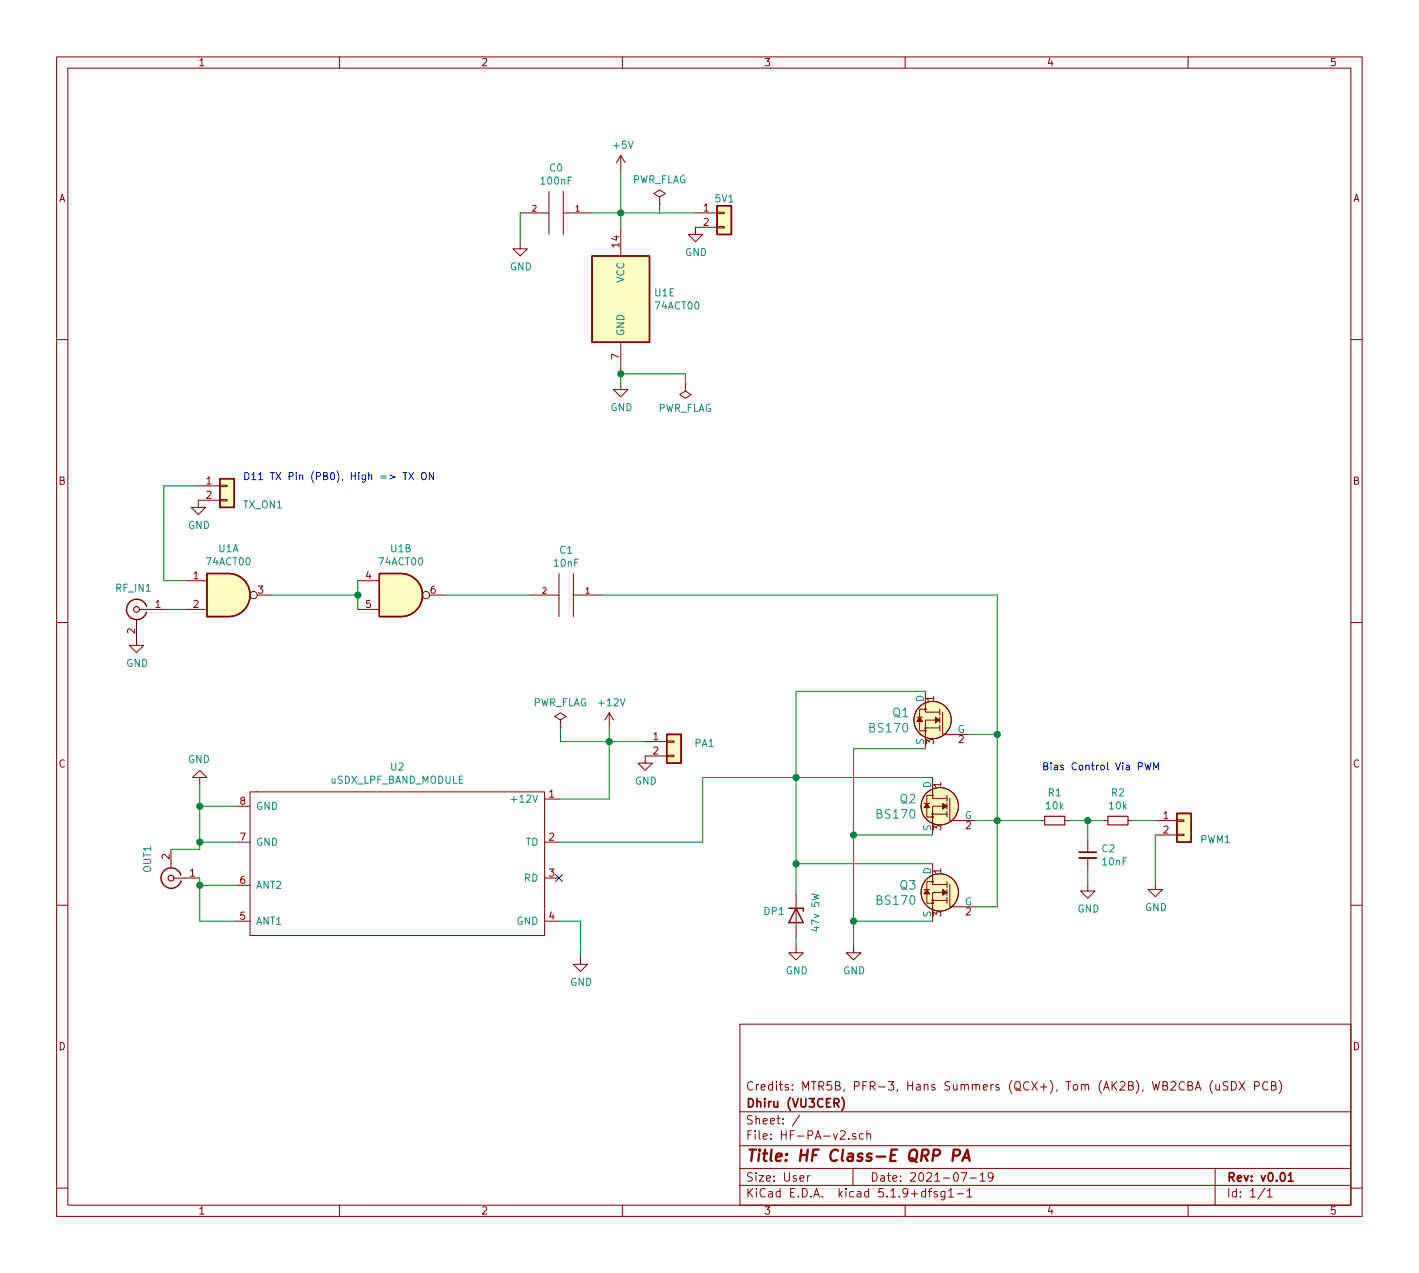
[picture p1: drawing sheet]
EESchema Schematic File Version 4
EELAYER 30 0
EELAYER END
$Descr User 9873 8859
encoding utf-8
Sheet 1 1
Title "HF Class-E QRP PA"
Date "2021-07-19"
Rev "v0.01"
Comp "Dhiru (VU3CER)"
Comment1 "Credits: MTR5B, PFR-3, Hans Summers (QCX+), Tom (AK2B), WB2CBA (uSDX PCB)"
Comment2 ""
Comment3 ""
Comment4 ""
$EndDescr
Connection ~ 1390 6160
Wire Wire Line
	1390 6160 1390 6410
Wire Wire Line
	1390 6160 1390 6110
Connection ~ 1390 5860
Wire Wire Line
	1390 5860 1640 5860
Wire Wire Line
	1390 5610 1390 5860
$Comp
L power:GND #PWR0101
U 1 1
P 1380 3480
F 0 "#PWR0101" H 1380 3230 50  0001 C CNN
F 1 "GND" H 1385 3307 50  0000 C CNN
F 2 "" H 1380 3480 50  0001 C CNN
F 3 "" H 1380 3480 50  0001 C CNN
	1    1380 3480
	1    0    0    -1
$EndComp
Wire Wire Line
	1140 4040 1290 4040
Wire Wire Line
	1140 3380 1140 4040
Wire Wire Line
	1380 3380 1140 3380
Wire Wire Line
	6940 4140 6940 5110
$Comp
L power:+12V #PWR0129
U 1 1
P 4240 5060
F 0 "#PWR0129" H 4240 4910 50  0001 C CNN
F 1 "+12V" H 4255 5233 50  0000 C CNN
F 2 "" H 4240 5060 50  0001 C CNN
F 3 "" H 4240 5060 50  0001 C CNN
	1    4240 5060
	1    0    0    -1
$EndComp
Wire Wire Line
	3890 6410 4040 6410
Wire Wire Line
	4040 6410 4040 6660
Wire Wire Line
	4240 5060 4240 5160
Wire Wire Line
	4240 5560 3890 5560
Wire Wire Line
	1640 5610 1390 5610
Wire Wire Line
	1640 6160 1390 6160
Wire Wire Line
	1390 6410 1640 6410
$Comp
L uSDX_LPF_BAND_Module:uSDX_LPF_BAND_MODULE U2
U 1 1
P 2790 6010
F 0 "U2" H 2765 6685 50  0000 C CNN
F 1 "uSDX_LPF_BAND_MODULE" H 2765 6594 50  0000 C CNN
F 2 "footprints:uSDX_LPF_Band_Module" H 2790 6210 50  0001 C CNN
F 3 "" H 2790 6210 50  0001 C CNN
	1    2790 6010
	1    0    0    -1
$EndComp
Wire Wire Line
	4890 5860 4890 5410
Connection ~ 5540 5410
Wire Wire Line
	5540 4810 5540 5410
Wire Wire Line
	5540 5410 5540 6010
Wire Wire Line
	6490 5410 5540 5410
$Comp
L Connector:Conn_Coaxial RF_IN1
U 1 1
P 950 4240
F 0 "RF_IN1" H 970 4390 50  0000 C CNN
F 1 "Conn_Coaxial" H 1030 4380 50  0001 C CNN
F 2 "Connector_Coaxial:SMA_Amphenol_901-144_Vertical" H 950 4240 50  0001 C CNN
F 3 " ~" H 950 4240 50  0001 C CNN
	1    950  4240
	-1   0    0    -1
$EndComp
$Comp
L 74xx:7400 U1
U 1 1
P 1590 4140
F 0 "U1" H 1590 4465 50  0000 C CNN
F 1 "74ACT00" H 1590 4374 50  0000 C CNN
F 2 "Package_DIP:DIP-14_W7.62mm_LongPads" H 1590 4140 50  0001 C CNN
F 3 "http://www.ti.com/lit/gpn/sn7400" H 1590 4140 50  0001 C CNN
	1    1590 4140
	1    0    0    -1
$EndComp
Wire Wire Line
	1150 4240 1290 4240
Connection ~ 6940 5110
$Comp
L HF-PA-v2-rescue:BS170-dk_Transistors-FETs-MOSFETs-Single-custom Q1
U 1 1
P 6440 5010
F 0 "Q1" H 6548 5063 60  0000 L CNN
F 1 "BS170" H 6548 4957 60  0000 L CNN
F 2 "Connector_PinSocket_2.54mm:PinSocket_1x03_P2.54mm_Vertical" H 6640 5210 60  0001 L CNN
F 3 "https://www.onsemi.com/pub/Collateral/BS170-D.PDF" H 6640 5310 60  0001 L CNN
F 4 "BS170-ND" H 6640 5410 60  0001 L CNN "Digi-Key_PN"
F 5 "BS170" H 6640 5510 60  0001 L CNN "MPN"
F 6 "Discrete Semiconductor Products" H 6640 5610 60  0001 L CNN "Category"
F 7 "Transistors - FETs, MOSFETs - Single" H 6640 5710 60  0001 L CNN "Family"
F 8 "https://www.onsemi.com/pub/Collateral/BS170-D.PDF" H 6640 5810 60  0001 L CNN "DK_Datasheet_Link"
F 9 "/product-detail/en/on-semiconductor/BS170/BS170-ND/244280" H 6640 5910 60  0001 L CNN "DK_Detail_Page"
F 10 "MOSFET N-CH 60V 500MA TO-92" H 6640 6010 60  0001 L CNN "Description"
F 11 "ON Semiconductor" H 6640 6110 60  0001 L CNN "Manufacturer"
F 12 "Active" H 6640 6210 60  0001 L CNN "Status"
	1    6440 5010
	-1   0    0    -1
$EndComp
Wire Wire Line
	5540 6010 6490 6010
Wire Wire Line
	6440 4810 5540 4810
Wire Wire Line
	5940 5810 5940 6410
Wire Wire Line
	6790 5710 6940 5710
Wire Wire Line
	3090 4140 3690 4140
Wire Wire Line
	1890 4140 2490 4140
$Comp
L 74xx:7400 U1
U 2 1
P 2790 4140
F 0 "U1" H 2790 4465 50  0000 C CNN
F 1 "74ACT00" H 2790 4374 50  0000 C CNN
F 2 "Package_DIP:DIP-14_W7.62mm_LongPads" H 2790 4140 50  0001 C CNN
F 3 "http://www.ti.com/lit/gpn/sn7400" H 2790 4140 50  0001 C CNN
	2    2790 4140
	1    0    0    -1
$EndComp
Connection ~ 5940 5810
Wire Wire Line
	6490 5810 5940 5810
Connection ~ 5940 6410
Wire Wire Line
	6490 6410 5940 6410
Wire Wire Line
	5940 5210 5940 5810
Wire Wire Line
	6440 5210 5940 5210
Wire Wire Line
	6790 6310 6940 6310
Wire Wire Line
	6740 5110 6940 5110
$Comp
L pspice:CAP C1
U 1 1
P 3940 4140
F 0 "C1" V 3625 4140 50  0000 C CNN
F 1 "10nF" V 3716 4140 50  0000 C CNN
F 2 "Capacitor_THT:C_Disc_D4.3mm_W1.9mm_P5.00mm" H 3940 4140 50  0001 C CNN
F 3 "~" H 3940 4140 50  0001 C CNN
	1    3940 4140
	0    1    1    0
$EndComp
Wire Wire Line
	2490 4140 2490 4240
Connection ~ 2490 4140
Wire Wire Line
	2490 4040 2490 4140
$Comp
L HF-PA-v2-rescue:BS170-dk_Transistors-FETs-MOSFETs-Single-custom Q2
U 1 1
P 6490 5610
F 0 "Q2" H 6598 5663 60  0000 L CNN
F 1 "BS170" H 6598 5557 60  0000 L CNN
F 2 "Connector_PinSocket_2.54mm:PinSocket_1x03_P2.54mm_Vertical" H 6690 5810 60  0001 L CNN
F 3 "https://www.onsemi.com/pub/Collateral/BS170-D.PDF" H 6690 5910 60  0001 L CNN
F 4 "BS170-ND" H 6690 6010 60  0001 L CNN "Digi-Key_PN"
F 5 "BS170" H 6690 6110 60  0001 L CNN "MPN"
F 6 "Discrete Semiconductor Products" H 6690 6210 60  0001 L CNN "Category"
F 7 "Transistors - FETs, MOSFETs - Single" H 6690 6310 60  0001 L CNN "Family"
F 8 "https://www.onsemi.com/pub/Collateral/BS170-D.PDF" H 6690 6410 60  0001 L CNN "DK_Datasheet_Link"
F 9 "/product-detail/en/on-semiconductor/BS170/BS170-ND/244280" H 6690 6510 60  0001 L CNN "DK_Detail_Page"
F 10 "MOSFET N-CH 60V 500MA TO-92" H 6690 6610 60  0001 L CNN "Description"
F 11 "ON Semiconductor" H 6690 6710 60  0001 L CNN "Manufacturer"
F 12 "Active" H 6690 6810 60  0001 L CNN "Status"
	1    6490 5610
	-1   0    0    -1
$EndComp
Wire Wire Line
	3620 1480 3620 1680
Wire Wire Line
	4320 1480 4320 1580
Connection ~ 4320 1480
Wire Wire Line
	4120 1480 4320 1480
Wire Wire Line
	4320 1180 4320 1480
$Comp
L pspice:CAP C0
U 1 1
P 3870 1480
F 0 "C0" V 3555 1480 50  0000 C CNN
F 1 "100nF" V 3646 1480 50  0000 C CNN
F 2 "Capacitor_THT:C_Disc_D4.3mm_W1.9mm_P5.00mm" H 3870 1480 50  0001 C CNN
F 3 "~" H 3870 1480 50  0001 C CNN
	1    3870 1480
	0    1    1    0
$EndComp
$Comp
L 74xx:7400 U1
U 5 1
P 4320 2080
F 0 "U1" H 4550 2126 50  0000 L CNN
F 1 "74ACT00" H 4550 2035 50  0000 L CNN
F 2 "Package_DIP:DIP-14_W7.62mm_LongPads" H 4320 2080 50  0001 C CNN
F 3 "http://www.ti.com/lit/gpn/sn7400" H 4320 2080 50  0001 C CNN
	5    4320 2080
	1    0    0    -1
$EndComp
$Comp
L power:+5V #PWR0131
U 1 1
P 4320 1180
F 0 "#PWR0131" H 4320 1030 50  0001 C CNN
F 1 "+5V" H 4335 1353 50  0000 C CNN
F 2 "" H 4320 1180 50  0001 C CNN
F 3 "" H 4320 1180 50  0001 C CNN
	1    4320 1180
	1    0    0    -1
$EndComp
Text Notes 1690 3350 0    50   ~ 0
D11 TX Pin (PB0), High => TX ON
$Comp
L Connector_Generic:Conn_01x02 TX_ON1
U 1 1
P 1580 3380
F 0 "TX_ON1" H 1690 3250 50  0000 L CNN
F 1 "Conn_01x02" H 1660 3281 50  0001 L CNN
F 2 "Connector_PinHeader_2.54mm:PinHeader_1x02_P2.54mm_Vertical" H 1580 3380 50  0001 C CNN
F 3 "~" H 1580 3380 50  0001 C CNN
	1    1580 3380
	1    0    0    -1
$EndComp
$Comp
L power:GND #PWR0102
U 1 1
P 5940 6580
F 0 "#PWR0102" H 5940 6330 50  0001 C CNN
F 1 "GND" H 5945 6407 50  0000 C CNN
F 2 "" H 5940 6580 50  0001 C CNN
F 3 "" H 5940 6580 50  0001 C CNN
	1    5940 6580
	1    0    0    -1
$EndComp
$Comp
L Connector_Generic:Conn_01x02 PA1
U 1 1
P 4690 5160
F 0 "PA1" H 4830 5150 50  0000 L CNN
F 1 "Conn_01x02" H 4770 5061 50  0001 L CNN
F 2 "Connector_PinHeader_2.54mm:PinHeader_1x02_P2.54mm_Vertical" H 4690 5160 50  0001 C CNN
F 3 "~" H 4690 5160 50  0001 C CNN
	1    4690 5160
	1    0    0    -1
$EndComp
$Comp
L power:PWR_FLAG #FLG0101
U 1 1
P 4590 1420
F 0 "#FLG0101" H 4590 1495 50  0001 C CNN
F 1 "PWR_FLAG" H 4590 1593 50  0000 C CNN
F 2 "" H 4590 1420 50  0001 C CNN
F 3 "~" H 4590 1420 50  0001 C CNN
	1    4590 1420
	1    0    0    -1
$EndComp
Wire Wire Line
	4320 1480 4590 1480
Wire Wire Line
	4590 1480 4590 1420
$Comp
L power:GND #PWR0105
U 1 1
P 3620 1680
F 0 "#PWR0105" H 3620 1430 50  0001 C CNN
F 1 "GND" H 3625 1507 50  0000 C CNN
F 2 "" H 3620 1680 50  0001 C CNN
F 3 "" H 3620 1680 50  0001 C CNN
	1    3620 1680
	1    0    0    -1
$EndComp
$Comp
L power:GND #PWR0106
U 1 1
P 4320 2660
F 0 "#PWR0106" H 4320 2410 50  0001 C CNN
F 1 "GND" H 4325 2487 50  0000 C CNN
F 2 "" H 4320 2660 50  0001 C CNN
F 3 "" H 4320 2660 50  0001 C CNN
	1    4320 2660
	1    0    0    -1
$EndComp
Wire Wire Line
	5940 6580 5940 6410
$Comp
L power:GND #PWR0107
U 1 1
P 950 4440
F 0 "#PWR0107" H 950 4190 50  0001 C CNN
F 1 "GND" H 955 4267 50  0000 C CNN
F 2 "" H 950 4440 50  0001 C CNN
F 3 "" H 950 4440 50  0001 C CNN
	1    950  4440
	1    0    0    -1
$EndComp
NoConn ~ 3890 6110
$Comp
L power:GND #PWR0108
U 1 1
P 4040 6660
F 0 "#PWR0108" H 4040 6410 50  0001 C CNN
F 1 "GND" H 4045 6487 50  0000 C CNN
F 2 "" H 4040 6660 50  0001 C CNN
F 3 "" H 4040 6660 50  0001 C CNN
	1    4040 6660
	1    0    0    -1
$EndComp
Wire Wire Line
	4320 2580 4320 2600
Connection ~ 4240 5160
Wire Wire Line
	4240 5160 4240 5560
$Comp
L power:GND #PWR0103
U 1 1
P 4490 5260
F 0 "#PWR0103" H 4490 5010 50  0001 C CNN
F 1 "GND" H 4495 5087 50  0000 C CNN
F 2 "" H 4490 5260 50  0001 C CNN
F 3 "" H 4490 5260 50  0001 C CNN
	1    4490 5260
	1    0    0    -1
$EndComp
Wire Wire Line
	4240 5160 4490 5160
$Comp
L power:PWR_FLAG #FLG0102
U 1 1
P 3900 5060
F 0 "#FLG0102" H 3900 5135 50  0001 C CNN
F 1 "PWR_FLAG" H 3900 5233 50  0000 C CNN
F 2 "" H 3900 5060 50  0001 C CNN
F 3 "~" H 3900 5060 50  0001 C CNN
	1    3900 5060
	1    0    0    -1
$EndComp
Wire Wire Line
	3900 5060 3900 5160
Wire Wire Line
	3900 5160 4240 5160
$Comp
L power:PWR_FLAG #FLG0103
U 1 1
P 4770 2670
F 0 "#FLG0103" H 4770 2745 50  0001 C CNN
F 1 "PWR_FLAG" H 4770 2843 50  0000 C CNN
F 2 "" H 4770 2670 50  0001 C CNN
F 3 "~" H 4770 2670 50  0001 C CNN
	1    4770 2670
	-1   0    0    1
$EndComp
Wire Wire Line
	4320 2600 4770 2600
Wire Wire Line
	4770 2600 4770 2670
Connection ~ 4320 2600
Wire Wire Line
	4320 2600 4320 2660
$Comp
L HF-PA-v2-rescue:BS170-dk_Transistors-FETs-MOSFETs-Single-custom Q3
U 1 1
P 6490 6210
F 0 "Q3" H 6598 6263 60  0000 L CNN
F 1 "BS170" H 6598 6157 60  0000 L CNN
F 2 "Connector_PinSocket_2.54mm:PinSocket_1x03_P2.54mm_Vertical" H 6690 6410 60  0001 L CNN
F 3 "https://www.onsemi.com/pub/Collateral/BS170-D.PDF" H 6690 6510 60  0001 L CNN
F 4 "BS170-ND" H 6690 6610 60  0001 L CNN "Digi-Key_PN"
F 5 "BS170" H 6690 6710 60  0001 L CNN "MPN"
F 6 "Discrete Semiconductor Products" H 6690 6810 60  0001 L CNN "Category"
F 7 "Transistors - FETs, MOSFETs - Single" H 6690 6910 60  0001 L CNN "Family"
F 8 "https://www.onsemi.com/pub/Collateral/BS170-D.PDF" H 6690 7010 60  0001 L CNN "DK_Datasheet_Link"
F 9 "/product-detail/en/on-semiconductor/BS170/BS170-ND/244280" H 6690 7110 60  0001 L CNN "DK_Detail_Page"
F 10 "MOSFET N-CH 60V 500MA TO-92" H 6690 7210 60  0001 L CNN "Description"
F 11 "ON Semiconductor" H 6690 7310 60  0001 L CNN "Manufacturer"
F 12 "Active" H 6690 7410 60  0001 L CNN "Status"
	1    6490 6210
	-1   0    0    -1
$EndComp
$Comp
L Device:D_Zener DP1
U 1 1
P 5540 6370
F 0 "DP1" V 5510 6140 50  0000 L CNN
F 1 "47v 5W" H 5380 6510 50  0000 L CNN
F 2 "Diode_THT:D_DO-201_P5.08mm_Vertical_AnodeUp" H 5540 6370 50  0001 C CNN
F 3 "~" H 5540 6370 50  0001 C CNN
	1    5540 6370
	0    1    1    0
$EndComp
Wire Wire Line
	4890 5410 5540 5410
Wire Wire Line
	5540 6220 5540 6010
Connection ~ 5540 6010
$Comp
L power:GND #PWR0104
U 1 1
P 5540 6580
F 0 "#PWR0104" H 5540 6330 50  0001 C CNN
F 1 "GND" H 5545 6407 50  0000 C CNN
F 2 "" H 5540 6580 50  0001 C CNN
F 3 "" H 5540 6580 50  0001 C CNN
	1    5540 6580
	1    0    0    -1
$EndComp
Wire Wire Line
	5540 6520 5540 6580
Wire Wire Line
	3890 5860 4890 5860
Wire Wire Line
	4190 4140 6940 4140
$Comp
L Connector_Generic:Conn_01x02 5V1
U 1 1
P 5040 1480
F 0 "5V1" H 4970 1580 50  0000 L CNN
F 1 "Conn_01x02" H 5120 1381 50  0001 L CNN
F 2 "Connector_PinHeader_2.54mm:PinHeader_1x02_P2.54mm_Vertical" H 5040 1480 50  0001 C CNN
F 3 "~" H 5040 1480 50  0001 C CNN
	1    5040 1480
	1    0    0    -1
$EndComp
$Comp
L power:GND #PWR0109
U 1 1
P 4840 1580
F 0 "#PWR0109" H 4840 1330 50  0001 C CNN
F 1 "GND" H 4845 1407 50  0000 C CNN
F 2 "" H 4840 1580 50  0001 C CNN
F 3 "" H 4840 1580 50  0001 C CNN
	1    4840 1580
	1    0    0    -1
$EndComp
Wire Wire Line
	4590 1480 4840 1480
$Comp
L Connector:Conn_Coaxial OUT1
U 1 1
P 1190 6110
F 0 "OUT1" V 1350 5880 50  0000 L CNN
F 1 "Conn_Coaxial" H 1290 6083 50  0001 L CNN
F 2 "Connector_Coaxial:SMA_Samtec_SMA-J-P-X-ST-EM1_EdgeMount" H 1190 6110 50  0001 C CNN
F 3 " ~" H 1190 6110 50  0001 C CNN
	1    1190 6110
	-1   0    0    1
$EndComp
Wire Wire Line
	1390 5910 1390 5860
Wire Wire Line
	1190 5910 1390 5910
$Comp
L power:GND #PWR0110
U 1 1
P 1390 5460
F 0 "#PWR0110" H 1390 5210 50  0001 C CNN
F 1 "GND" H 1395 5287 50  0000 C CNN
F 2 "" H 1390 5460 50  0001 C CNN
F 3 "" H 1390 5460 50  0001 C CNN
	1    1390 5460
	-1   0    0    1
$EndComp
Wire Wire Line
	1390 5460 1390 5610
Connection ~ 1390 5610
$Comp
L Device:R_Small R1
U 1 1
P 7340 5710
F 0 "R1" V 7144 5710 50  0000 C CNN
F 1 "10k" V 7235 5710 50  0000 C CNN
F 2 "Resistor_THT:R_Axial_DIN0204_L3.6mm_D1.6mm_P2.54mm_Vertical" H 7340 5710 50  0001 C CNN
F 3 "~" H 7340 5710 50  0001 C CNN
	1    7340 5710
	0    1    1    0
$EndComp
$Comp
L Device:R_Small R2
U 1 1
P 7780 5710
F 0 "R2" V 7584 5710 50  0000 C CNN
F 1 "10k" V 7675 5710 50  0000 C CNN
F 2 "Resistor_THT:R_Axial_DIN0204_L3.6mm_D1.6mm_P2.54mm_Vertical" H 7780 5710 50  0001 C CNN
F 3 "~" H 7780 5710 50  0001 C CNN
	1    7780 5710
	0    1    1    0
$EndComp
Wire Wire Line
	7440 5710 7570 5710
Connection ~ 7570 5710
Wire Wire Line
	7570 5710 7680 5710
$Comp
L power:GND #PWR0111
U 1 1
P 8040 6140
F 0 "#PWR0111" H 8040 5890 50  0001 C CNN
F 1 "GND" H 8045 5967 50  0000 C CNN
F 2 "" H 8040 6140 50  0001 C CNN
F 3 "" H 8040 6140 50  0001 C CNN
	1    8040 6140
	1    0    0    -1
$EndComp
$Comp
L Connector_Generic:Conn_01x02 PWM1
U 1 1
P 8240 5710
F 0 "PWM1" H 8350 5580 50  0000 L CNN
F 1 "Conn_01x02" H 8320 5611 50  0001 L CNN
F 2 "Connector_PinHeader_2.54mm:PinHeader_1x02_P2.54mm_Vertical" H 8240 5710 50  0001 C CNN
F 3 "~" H 8240 5710 50  0001 C CNN
	1    8240 5710
	1    0    0    -1
$EndComp
Wire Wire Line
	7880 5710 8040 5710
Wire Wire Line
	7570 5850 7570 5710
$Comp
L Device:C_Small C2
U 1 1
P 7570 5950
F 0 "C2" H 7662 5996 50  0000 L CNN
F 1 "10nF" H 7662 5905 50  0000 L CNN
F 2 "Capacitor_THT:C_Disc_D4.3mm_W1.9mm_P5.00mm" H 7570 5950 50  0001 C CNN
F 3 "~" H 7570 5950 50  0001 C CNN
	1    7570 5950
	1    0    0    -1
$EndComp
$Comp
L power:GND #PWR0112
U 1 1
P 7570 6150
F 0 "#PWR0112" H 7570 5900 50  0001 C CNN
F 1 "GND" H 7575 5977 50  0000 C CNN
F 2 "" H 7570 6150 50  0001 C CNN
F 3 "" H 7570 6150 50  0001 C CNN
	1    7570 6150
	1    0    0    -1
$EndComp
Wire Wire Line
	7570 6050 7570 6150
Wire Wire Line
	8040 5810 8040 6140
Text Notes 7250 5370 0    50   ~ 0
Bias Control Via PWM
Wire Wire Line
	6940 5110 6940 5710
Wire Wire Line
	6940 5710 7240 5710
Connection ~ 6940 5710
Wire Wire Line
	6940 5710 6940 6310
$EndSCHEMATC
